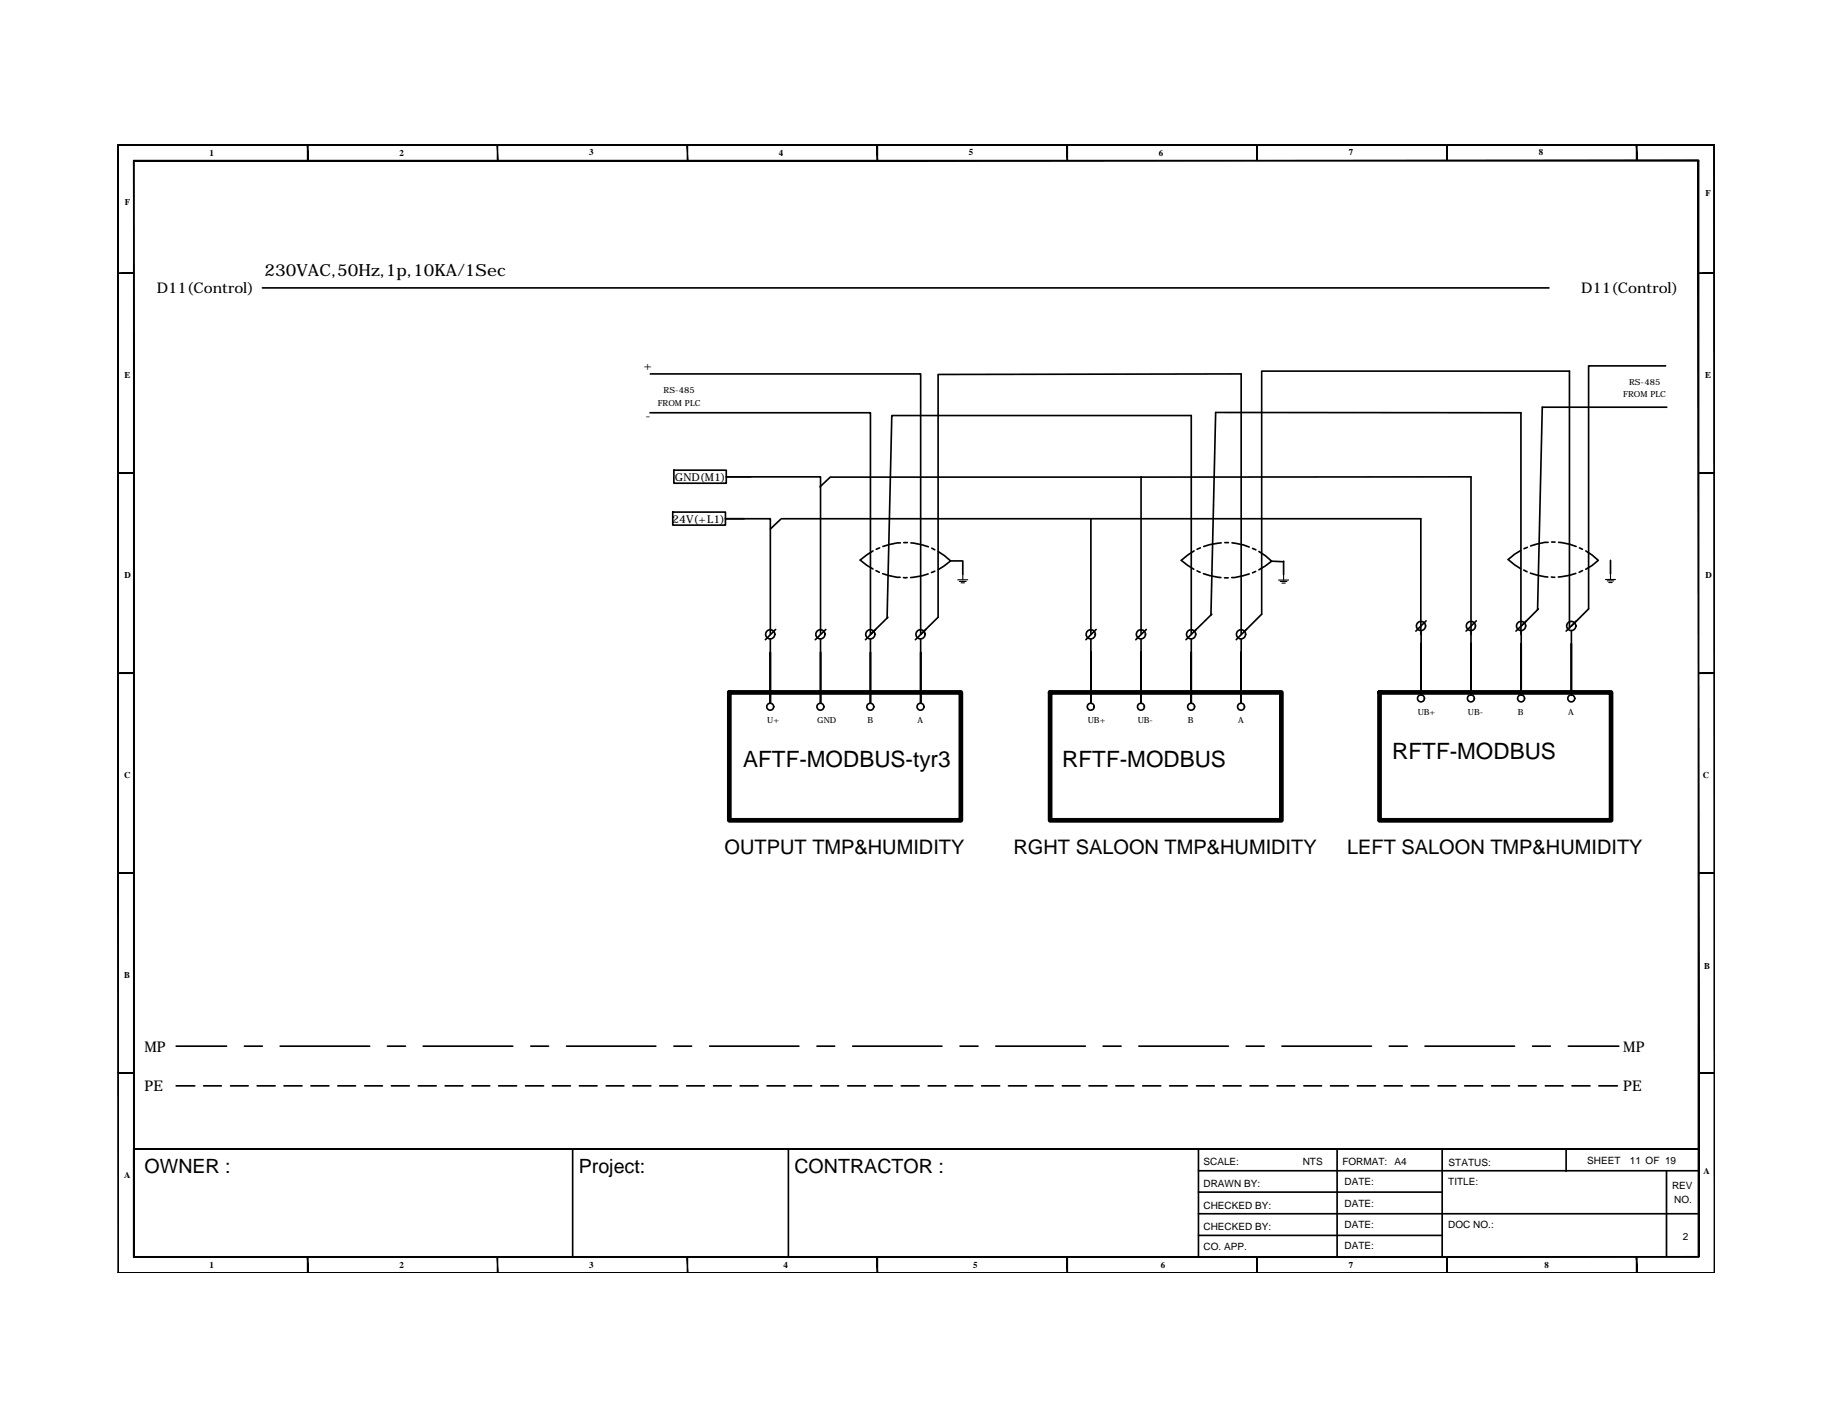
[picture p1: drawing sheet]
<svg xmlns="http://www.w3.org/2000/svg" width="279mm" height="216mm" viewBox="0 0 279 216" stroke-linecap="round" stroke-linejoin="round" font-family="sans-serif">
<!-- layer: FRAME -->
<g fill="#000" stroke="#000" stroke-width=".15">
<path d="M18 22.1v.1l243.8-.1zM18 22.2l243.8-.1v.1z"/>
<path d="M20.4 24.5l.1 167.3v-167.3zM20.4 24.5l.1 167.3h-.1z"/>
<path d="M46.9 22.1l.1 2.4v-2.4zM46.9 22.1l.1 2.4h-.1z"/>
<path d="M75.9 22.1l.1 2.4v-2.4zM75.9 22.1l.1 2.4h-.1z"/>
<path d="M104.9 22.1l.1 2.4v-2.4zM104.9 22.1l.1 2.4h-.1z"/>
<path d="M133.9 22.1l.1 2.4v-2.4zM133.9 22.1l.1 2.4h-.1z"/>
<path d="M162.9 22.1l.1 2.4v-2.4zM162.9 22.1l.1 2.4h-.1z"/>
<path d="M191.9 22.1l.1 2.4v-2.4zM191.9 22.1l.1 2.4h-.1z"/>
<path d="M220.9 22.1l.1 2.4v-2.4zM220.9 22.1l.1 2.4h-.1z"/>
<path d="M249.8 22.1l.2 2.4v-2.4zM249.8 22.1l.2 2.4h-.2z"/>
<path d="M20.4 24.6h238.9v-.1zM20.4 24.5h238.9l-238.9 .1z"/>
<path d="M261.7 22.1l.1 172.1zM261.7 22.1l.1 172.1z"/>
<path d="M18 41.6v.1l2.4-.1zM18 41.7l2.4-.1v.1z"/>
<path d="M259.3 41.6v.1l2.5-.1zM259.3 41.7l2.5-.1v.1z"/>
<path d="M18 72.1v.1l2.4-.1zM18 72.2l2.4-.1v.1z"/>
<path d="M259.3 72.1v.1l2.5-.1zM259.3 72.2l2.5-.1v.1z"/>
<path d="M18 102.6v.2l2.4-.2zM18 102.8l2.4-.2v.2z"/>
<path d="M259.3 102.6v.2l2.5-.2zM259.3 102.8l2.5-.2v.2z"/>
<path d="M18 133.2v.1l2.4-.1zM18 133.3l2.4-.1v.1z"/>
<path d="M259.3 133.2v.1l2.5-.1zM259.3 133.3l2.5-.1v.1z"/>
<path d="M18 163.7v.1l2.4-.1zM18 163.8l2.4-.1v.1z"/>
<path d="M259.3 163.7v.1l2.5-.1zM259.3 163.8l2.5-.1v.1z"/>
<path d="M18 22.1v172.1h.1zM18 22.1h.1v172.1z"/>
<path d="M20.4 191.7v.1l238.9-.1zM20.4 191.8l238.9-.1v.1z"/>
<path d="M46.9 191.8l.1 2.4v-2.4zM46.9 191.8l.1 2.4h-.1z"/>
<path d="M75.9 191.8l.1 2.4v-2.4zM75.9 191.8l.1 2.4h-.1z"/>
<path d="M104.9 191.8l.1 2.4v-2.4zM104.9 191.8l.1 2.4h-.1z"/>
<path d="M133.9 191.8v2.4h.1zM133.9 191.8h.1v2.4z"/>
<path d="M162.9 191.8l.1 2.4v-2.4zM162.9 191.8l.1 2.4h-.1z"/>
<path d="M191.9 191.8l.1 2.4v-2.4zM191.9 191.8l.1 2.4h-.1z"/>
<path d="M220.9 191.8l.1 2.4v-2.4zM220.9 191.8l.1 2.4h-.1z"/>
<path d="M249.8 191.8l.2 2.4v-2.4zM249.8 191.8l.2 2.4h-.2z"/>
<path d="M259.3 24.5v167.3h.1zM259.3 24.5h.1v167.3z"/>
<path d="M18 194.2h243.8zM18 194.2h243.8z"/>
</g>
<path d="M20.4 175.3h238.9zM20.4 175.3v16.5M183 178.6h76.2M183 175.3v16.5M183 181.9h37.2M183 185.2h76.2M183 188.5h37.2" fill="none" stroke="#000" stroke-width=".25"/>
<!-- layer: 0 -->
<g fill="none" stroke="#000" stroke-width=".25">
<path d="M40.1 43.9h196.4M99.3 57.1h41.3v39.7l2.6-2.6v-37.1h46.3v39.7M254.3 55.8h-11.8v37.1l-2.6 2.6M99.2 63h33.7v33.8l2.7-2.6M102.7 78.1h8.1v2h-8.1zM102.9 71.7h8v2h-8zM113.6 79.1h-2.8h6.8v17.7M114.6 72.8h-3.7h14.4v24M119.2 79.2l-1.6 1.5M119.3 79.1h97.6v17.7M126.8 72.8l-1.6 1.5M126.8 72.8h97.8v24"/>
<path d="M166.6 79.1v17.7M174.2 72.8v24M254.5 62.1h-19l-.7 30.9M117.6 97.5v9.8v-7.8M118.4 96l-1.5 1.6M125.3 97.5v9.8v-7.8M126.1 96l-1.6 1.6M132.9 97.5v9.8v-7.8M133.3 84.1l-2 1.4 1 .8 1 .5M133.7 96l-1.6 1.6M133.7 87.1l.6 .2M134.3 83.6l-.5 .2"/>
<path d="M134.8 87.5l2.2 .6h.4M135.4 94.3l.8-30.9h45.7v33.4M137.5 82.8h-.5l-2.2 .6M137.9 88.1h.6M138 82.8h.5M139.1 82.8l1.7 .3 .9 .3M140.6 97.5v9.8v-7.8M141.4 96l-1.6 1.6M141.7 87.6l-1 .3-1.7 .2M142.3 83.6l.4 .3M142.7 87.2l-.5 .2M143.2 84.1l1 .7 .9 .8-1.9 1.3"/>
<path d="M145.1 85.6h1.9v2M166.6 97.5v9.8v-7.8M167.4 96l-1.6 1.6M174.2 97.5v9.8v-7.8M175 96l-1.6 1.6M181.9 97.5v9.8v-7.8M182.3 84.1l-1.9 1.4 1.9 1.4M182.6 96l-1.5 1.6M182.8 87.1l.4 .2M183.3 83.6l-.5 .2M183.7 87.5l1 .3 1.7 .3M184.9 93.8l.7-30.9 46.6 .1v33.8"/>
<path d="M185 93.7l-2.7 2.6M186.5 82.8l-1.7 .3-1 .3M187 88.2h.5M187 82.8h.6M188.1 82.8l1.7 .3 .9 .4M189.5 97.5v9.8v-7.8M190.7 87.6l-2.2 .5h-.4M191.2 83.7l.5 .2M191.7 87.2l-.5 .2M192.2 84.1l1 .7 1 .8-2 1.3M194.2 85.6l1.8 .1M196 85.6v2.1"/>
<path d="M217 96.2v9.8v-7.8M217.7 94.7l-1.5 1.6M224.6 96.2v9.8v-7.8M225.4 94.7l-1.6 1.6M232.2 84l-1 .6-.9 .8 1.9 1.4M232.3 96.2v9.8v-7.8M232.6 87l.5 .2M233.1 94.7l-1.6 1.6M233.2 83.5l-.5 .2M233.7 87.4l.9 .3 1.7 .3M234.9 92.9l-2.6 2.6M236.4 82.7h-.5l-2.2 .6"/>
<path d="M236.9 88l.5 .1M236.9 82.7h.5M238 82.7l1.7 .3 .9 .4M239.6 95.8v-39.2h-47v37.1l-3.9 3.9M239.9 96.2v9.8v-7.8M240.6 87.5l-1 .3-1.7 .2M240.7 94.7l-1.6 1.6M241.1 83.6l.5 .2M241.6 87.1l-.5 .2M242.1 84.1l1 .6 .9 .8-1 .8-.9 .6M245.9 85.5v2M26.9 159.6h7.7"/>
<path d="M37.3 159.6h2.8M42.8 159.6h13.6M59.2 159.6h2.7M64.6 159.6h13.7M81 159.6h2.7M86.5 159.6h13.6M102.9 159.6h2.7M108.3 159.6h13.7M124.7 159.6h2.7M130.2 159.6h13.6M146.6 159.6h2.7M152 159.6h13.7"/>
<path d="M168.4 159.6h2.8M173.9 159.6h13.7M190.3 159.6h2.7M195.7 159.6h13.7M212.1 159.6h2.8M217.6 159.6h13.6M234 159.6h2.7M239.5 159.6h7.7M26.9 165.7h2.8M31.1 165.7h2.7M35.2 165.7h2.7M39.3 165.7h2.7"/>
<path d="M43.4 165.7h2.7M47.5 165.7h2.7M51.6 165.7h2.7M55.7 165.7h2.7M59.7 165.7h2.8M63.9 165.7h2.7M68 165.7h2.7M72.1 165.7h2.7M76.1 165.7h2.8M80.2 165.7h2.8M84.3 165.7h2.8M87.4 175.3v16.4"/>
<path d="M88.4 165.7h2.8M92.6 165.7h2.7M96.6 165.7h2.8M100.7 165.7h2.8M104.8 165.7h2.7M108.9 165.7h2.7M113 165.7h2.8M117.1 165.7h2.8M120.4 175.3v16.4M121.2 165.7h2.7M125.3 165.7h2.7M129.4 165.7h2.7"/>
<path d="M133.5 165.7h2.7M137.6 165.7h2.7M141.7 165.7h2.7M145.8 165.7h2.7M149.9 165.7h2.7M154 165.7h2.7M158.1 165.7h2.7M162.2 165.7h2.7M166.3 165.7h2.7M170.4 165.7h2.7M174.5 165.7h2.7M178.6 165.7h2.7"/>
<path d="M182.7 165.7h2.7M186.7 165.7h2.8M190.9 165.7h2.7M195 165.7h2.7M199.1 165.7h2.7M203.1 165.7h2.8M204.1 175.3v16.5M207.2 165.7h2.8M211.3 165.7h2.8M215.4 165.7h2.8M219.6 165.7h2.7M220.2 175.3v16.5"/>
<path d="M223.6 165.7h2.8M227.7 165.7h2.8M231.8 165.7h2.7M235.9 165.7h2.7M239.1 175.4v3.3M240 165.7h2.8M244.1 165.7h2.8M254.4 178.6v13.2"/>
<circle cx="117.6" cy="96.8" r=".7"/>
<circle cx="125.3" cy="96.8" r=".7"/>
<circle cx="132.9" cy="96.8" r=".7"/>
<circle cx="140.5" cy="96.8" r=".7"/>
<circle cx="166.5" cy="96.8" r=".7"/>
<circle cx="174.2" cy="96.8" r=".7"/>
<circle cx="181.9" cy="96.8" r=".7"/>
<circle cx="189.5" cy="96.8" r=".7"/>
<circle cx="217" cy="95.5" r=".7"/>
<circle cx="224.6" cy="95.5" r=".7"/>
<circle cx="232.2" cy="95.5" r=".7"/>
<circle cx="239.9" cy="95.5" r=".7"/>
<circle cx="117.6" cy="107.8" r=".53"/>
<circle cx="125.3" cy="107.8" r=".53"/>
<circle cx="132.9" cy="107.8" r=".53"/>
<circle cx="140.5" cy="107.8" r=".53"/>
<circle cx="166.5" cy="107.8" r=".53"/>
<circle cx="174.2" cy="107.8" r=".53"/>
<circle cx="181.9" cy="107.8" r=".53"/>
<circle cx="189.5" cy="107.8" r=".53"/>
<circle cx="217" cy="106.6" r=".53"/>
<circle cx="224.6" cy="106.6" r=".53"/>
<circle cx="232.2" cy="106.6" r=".53"/>
<circle cx="239.9" cy="106.6" r=".53"/>
</g>
<path d="M111.4 105.6h35.3v19.6h-35.3zM160.3 105.6h35.3v19.6h-35.3zM210.6 105.6h35.4v19.6h-35.4z" fill="none" stroke="#000" stroke-width=".72"/>
<path d="M146.2 88.5h1.6M146.5 88.7h1M146.7 88.9h.5M147 87.5v1M195.2 88.5h1.5M195.5 88.7h1M195.7 89h.5M196 87.6v.9M245.1 88.4h1.5M245.4 88.6h1M245.6 88.9h.5M245.9 87.4v1" fill="none" stroke="#000" stroke-width=".17"/>
<g font-size="3.4">
<text x="113.5" y="117.1">AFTF-MODBUS-tyr3</text>
<text x="162.2" y="117.1">RFTF-MODBUS</text>
<text x="212.6" y="115.8">RFTF-MODBUS</text>
</g>
<g font-size="3.1">
<text x="110.6" y="130.3">OUTPUT TMP&amp;HUMIDITY</text>
<text x="154.7" y="130.3">RGHT SALOON TMP&amp;HUMIDITY</text>
<text x="205.7" y="130.3">LEFT SALOON TMP&amp;HUMIDITY</text>
</g>
<g font-size="3">
<text x="22.1" y="179">OWNER :</text>
<text x="88.4" y="179">Project:</text>
<text x="121.3" y="179">CONTRACTOR :</text>
</g>
<text font-size="2.6" x="40.4" y="42.1">230VAC,50Hz,1p,10KA/1Sec</text>
<g font-size="2.3">
<text x="23.9" y="44.6">D11(Control)</text>
<text x="241.4" y="44.6">D11(Control)</text>
<text x="22.1" y="160.5">MP</text>
<text x="247.8" y="160.5">MP</text>
<text x="22.1" y="166.5">PE</text>
<text x="247.8" y="166.5">PE</text>
</g>
<g font-size="1.9">
<text x="98.3" y="56.4">+</text>
<text x="98.6" y="64.1">-</text>
</g>
<g font-size="1.7">
<text x="103.1" y="73.3">GND(M1)</text>
<text x="102.6" y="79.7">24V(+L1)</text>
</g>
<g font-size="1.5">
<text x="183.7" y="177.8">SCALE:</text>
<text x="198.9" y="177.8">NTS</text>
<text x="204.9" y="177.8">FORMAT:</text>
<text x="212.9" y="177.8">A4</text>
<text x="221.2" y="177.9">STATUS:</text>
<text x="242.3" y="177.7">SHEET</text>
<text x="248.8" y="177.7">11 OF 19</text>
<text x="183.7" y="184.4">CHECKED BY:</text>
<text x="183.7" y="181">DRAWN BY:</text>
<text x="205.3" y="184.1">DATE:</text>
<text x="205.3" y="180.8">DATE:</text>
<text x="221.1" y="180.8">TITLE:</text>
<text x="255.3" y="181.4">REV</text>
<text x="255.6" y="183.5">NO.</text>
<text x="183.7" y="190.7">CO. APP.</text>
<text x="183.7" y="187.6">CHECKED BY:</text>
<text x="205.3" y="190.6">DATE:</text>
<text x="205.3" y="187.4">DATE:</text>
<text x="221.1" y="187.4">DOC NO.:</text>
<text x="256.9" y="189.2">2</text>
</g>
<g font-size="1.4">
<text x="32" y="23.7">1</text>
<text x="61" y="23.7">2</text>
<text x="90" y="23.7">3</text>
<text x="118.9" y="23.7">4</text>
<text x="147.9" y="23.7">5</text>
<text x="176.9" y="23.7">6</text>
<text x="205.9" y="23.7">7</text>
<text x="234.9" y="23.7">8</text>
<text x="260.4" y="29.9">F</text>
<text x="19.1" y="31.3">F</text>
<text x="19" y="57.7">E</text>
<text x="260.3" y="57.7">E</text>
<text x="19" y="88.2">D</text>
<text x="260.4" y="88.2">D</text>
<text x="18.9" y="118.7">C</text>
<text x="260" y="118.7">C</text>
<text x="18.9" y="149.2">B</text>
<text x="260.2" y="147.9">B</text>
<text x="18.9" y="179.7">A</text>
<text x="260.1" y="179.1">A</text>
<text x="32" y="193.4">1</text>
<text x="61" y="193.4">2</text>
<text x="90" y="193.4">3</text>
<text x="119.6" y="193.4">4</text>
<text x="148.6" y="193.4">5</text>
<text x="177.2" y="193.4">6</text>
<text x="205.9" y="193.4">7</text>
<text x="235.8" y="193.4">8</text>
</g>
<g font-size="1.3">
<text x="248.7" y="58.7">RS-485</text>
<text x="100.4" y="62">FROM PLC</text>
<text x="101.3" y="60">RS-485</text>
<text x="247.8" y="60.6">FROM PLC</text>
<text x="117.2" y="110.3">U+</text>
<text x="124.8" y="110.3">GND</text>
<text x="132.4" y="110.3">B</text>
<text x="140.1" y="110.3">A</text>
<text x="166.1" y="110.3">UB+</text>
<text x="173.7" y="110.3">UB-</text>
<text x="181.4" y="110.3">B</text>
<text x="189" y="110.3">A</text>
<text x="216.5" y="109">UB+</text>
<text x="224.1" y="109">UB-</text>
<text x="231.7" y="109">B</text>
<text x="239.4" y="109">A</text>
</g>
</svg>
